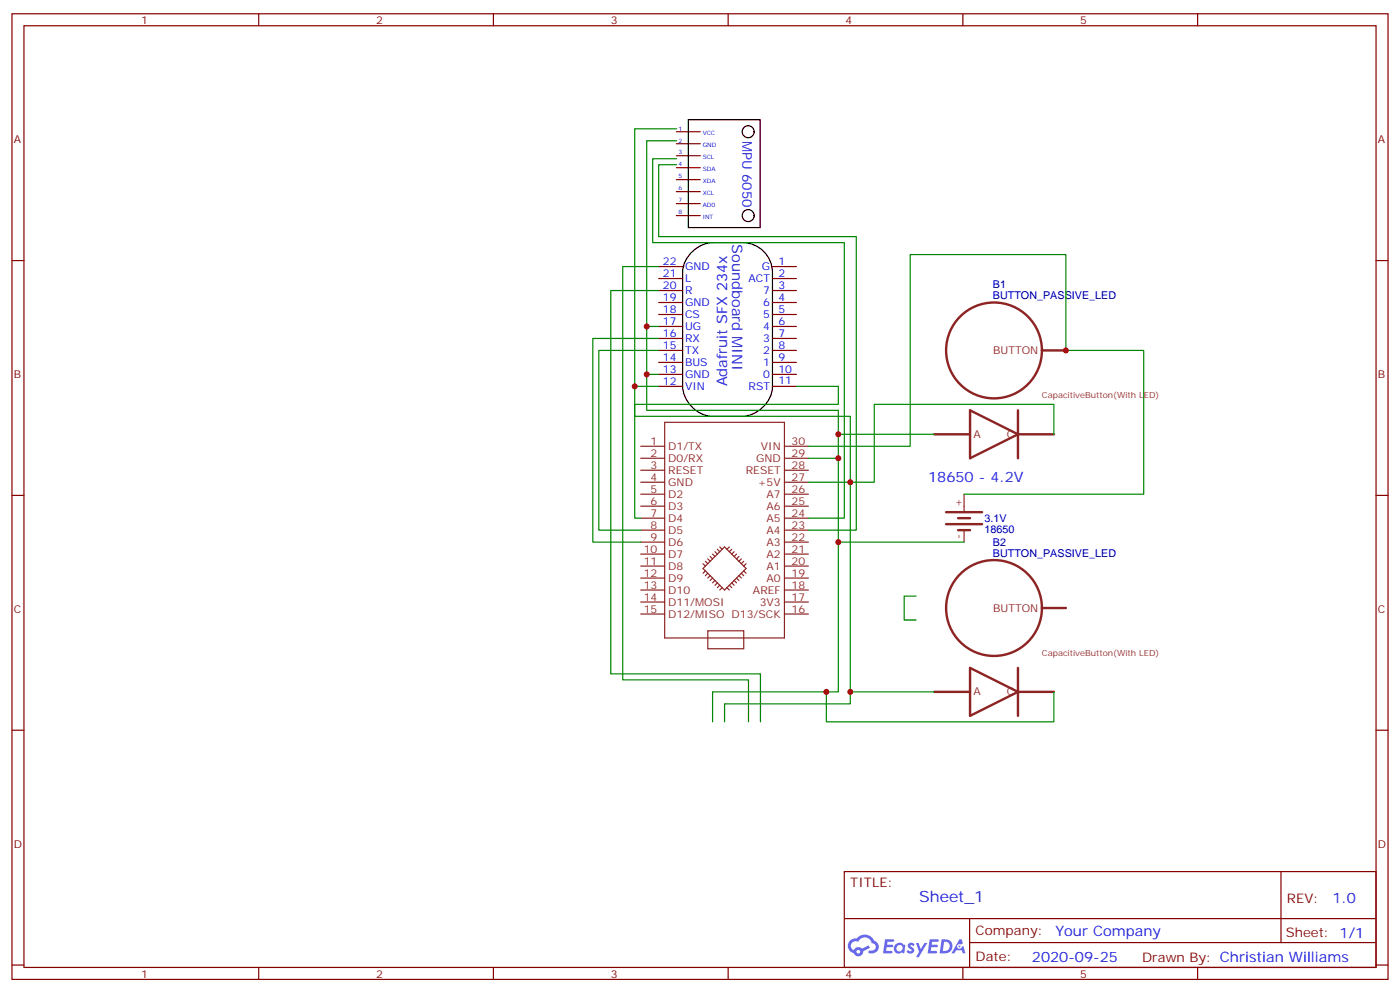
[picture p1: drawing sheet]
<svg xmlns="http://www.w3.org/2000/svg" width="412mm" height="292mm" viewBox="0 0 412 292" stroke-linecap="round" stroke-linejoin="round" font-family="sans-serif">
<g fill="none" stroke="#870000" stroke-width=".35">
<path d="M3.5 4.1h405.4v284.3h-405.4zM7.1 7.6h398.2v277.3h-398.2zM76.2 4.1v3.5M145.3 4.1v3.5M214.5 4.1v3.5M283.6 4.1v3.5M352.8 4.1v3.5M3.5 76.7h3.6M405.3 76.7h3.6M3.5 145.9h3.6M405.3 145.9h3.6M3.5 215h3.6"/>
<path d="M405.3 215h3.6M248.7 256.6h156.6v28.3h-156.6zM377.3 256.7v20.8M248.7 270.5h156.5M285.6 277.5h119.6M285.6 270.5v14.1M3.5 284.2h3.6M76.2 284.9v3.5M145.3 284.9v3.5M214.5 284.9v3.5M283.6 284.9v3.5M352.8 284.9v3.5"/>
<path d="M405.3 284.2h3.6"/>
</g>
<g fill="#5487ff">
<path d="M267.7 277.8a1.22 1.22 0 0 1 1.7 .3l-.4 .6a.47 .47 0 0 0-.3-.4 .47 .47 0 0 0-.5 .1l.1 .3a1.14 1.14 0 0 1 .8 1.7 1.14 1.14 0 0 1-1.9 0l-.2-.2 .5-.5 .7 .4a.29 .29 0 0 0 .3-.2 .29 .29 0 0 0-.2-.4 1.04 1.04 0 0 1-.6-1.7z"/>
<path d="M260.7 276.6h2.4l.3 .2-.2 .5h-1.8l-.1 .9h1.5l.3 .3-.3 .4h-1.6l-.2 1.1 1.7 .1 .2 .3-.2 .3h-2.6z"/>
<path d="M273.8 276.6h2.4l.3 .2-.1 .5h-1.8l-.2 .9h1.6l.3 .3-.4 .4h-1.6l-.1 1.1 1.7 .1 .2 .3-.2 .3h-2.6z"/>
<path d="M282.6 276.6h.7l.3 1.2-.6 .3a.69 .69 0 0 0-1 .3 .69 .69 0 0 0 .4 1 .69 .69 0 0 0 .9-.6l.5-.3 .6 2.2h-.8l-.2-.9h-1.8l-.5 .9h-.8z"/>
<path d="M269.8 277.7h.8l.6 1.8 1.1-1.8h.9l-2.6 4.1h-.8l.9-1.5z"/>
<path d="M277.4 276.6l-.6 4.1h1.3a2.11 2.11 0 0 0 2.5-2.1 2.11 2.11 0 0 0-2.5-2zM278.1 277.3a1.39 1.39 0 0 1 1.7 1.4 1.39 1.39 0 0 1-1.8 1.3h-.3z"/>
<path d="M263.7 278.2a1.54 1.54 0 0 0-.1 2.1 1.54 1.54 0 0 0 2.2 .2l.6 .2 .3-2.3-.2-.2-.4-.1a1.49 1.49 0 0 0-2.4 .1zM264 279.2a.94 .94 0 0 1 1.8 0 .94 .94 0 0 1-1.8 0z"/>
<path d="M250.4 276.9a2.18 2.18 0 0 0 1.1 3.8 1.44 1.44 0 0 0 1.6 .9 1.44 1.44 0 0 0 1.2-1.5l2-1-.5-.7-1.9 .9a1.47 1.47 0 0 0-2.4 .5 1.39 1.39 0 0 1-.7-2 1.39 1.39 0 0 1 2-.4 2.12 2.12 0 0 1 2.2-1.3 2.12 2.12 0 0 1 1.9 1.6 1.14 1.14 0 0 1 1.1 1.5 1.14 1.14 0 0 1-1.7 .7 .43 .43 0 0 0-.5 .3 .43 .43 0 0 0 .4 .5 1.98 1.98 0 0 0 2.5-1.2 1.98 1.98 0 0 0-1.2-2.5 3.1 3.1 0 0 0-5.3-.7l-.9 .1zM252.3 280.2a.55 .55 0 0 1 1.1 0 .55 .55 0 0 1-1.1 0z"/>
<circle cx="282.6" cy="278.7" r=".26"/>
</g>
<g fill="none" stroke="#000" stroke-width=".35">
<path d="M202.8 35.3h21.1v31.7h-21.1zM204 74a9.1 9.1 0 0 1 5.9-2.6h8.8a8.8 8.8 0 0 1 8.8 8.9v33.5a9.5 9.5 0 0 1-8.8 8.8h-8.8a9.5 9.5 0 0 1-8.8-8.8v-33.5a8.7 8.7 0 0 1 2.9-6.3z"/>
<circle cx="220.4" cy="38.8" r="1.76"/>
<circle cx="220.4" cy="63.5" r="1.76"/>
</g>
<g fill="none" stroke="#870000" stroke-width=".35">
<path d="M199.2 38.8h7.1M199.2 42.3h7.1M199.2 45.8h7.1M199.2 49.4h7.1M199.2 52.9h7.1M199.2 56.4h7.1M199.2 60h7.1M194 78.5h7.1M199.2 63.5h7.1M227.5 78.5h7.1M194 82h7.1M194 85.5h7.1"/>
<path d="M194 89.1h7.1M194 92.6h7.1M194 96.1h7.1M194 99.7h7.1M227.5 82h7.1M227.5 85.5h7.1M227.5 89.1h7.1M227.5 92.6h7.1M227.5 96.1h7.1M227.5 99.7h7.1M194 103.2h7.1M194 106.7h7.1"/>
<path d="M194 110.2h7.1M194 113.8h7.1M227.5 103.2h7.1M227.5 106.7h7.1M227.5 110.2h7.1M227.5 113.8h7.1"/>
</g>
<g fill="none" stroke="#8c2424" stroke-width=".35">
<path d="M306.9 103.2h7.1M188.7 138.5h7.1M188.7 134.9h7.1M188.7 131.4h7.1M195.8 124.4h35.3v63.5h-35.3zM231.1 138.5h7M231.1 134.9h7M231.1 131.4h7M275.2 127.9h10.6M285.8 120.8v14.1M299.9 127.9h10.5M188.7 159.6h7.1"/>
<path d="M188.7 156.1h7.1M188.7 152.6h7.1M188.7 149h7.1M188.7 145.5h7.1M188.7 142h7.1M231.1 159.6h7M231.1 156.1h7M231.1 152.6h7M231.1 149h7M231.1 145.5h7M231.1 142h7M284 145.5v5"/>
<path d="M284 156.1v3.5M188.7 177.3h7.1M188.7 173.7h7.1M188.7 170.2h7.1M188.7 166.7h7.1M188.7 163.2h7.1M207.1 166l.7 .7M207.8 168.1l-.7 .7M207.8 165.3l.7 .7M208.5 168.8l-.7 .7M208.5 164.6l.7 .7M209.2 169.5l-.7 .7"/>
<path d="M209.2 163.9l.7 .7M209.9 170.2l-.7 .7M209.9 163.2l.7 .7M210.6 170.9l-.7 .7M210.6 162.5l.7 .7M211.3 171.6l-.7 .7M211.3 161.7l.7 .8M212 172.3l-.7 .7M212 161l.7 .7M212.7 173l-.7 .7M213.4 161l6.4 6.4-6.4 6.3-6.3-6.3zM214.1 173l.7 .7"/>
<path d="M214.8 161l-.7 .7M214.8 172.3l.7 .7M215.5 161.7l-.7 .8M215.5 171.6l.8 .7M216.3 162.5l-.8 .7M216.3 170.9l.7 .7M217 163.2l-.7 .7M217 170.2l.7 .7M217.7 169.5l.7 .7M217.7 163.9l-.7 .7M218.4 164.6l-.7 .7M218.4 168.8l.7 .7"/>
<path d="M219.1 165.3l-.7 .7M219.1 168.1l.7 .7M219.8 166l-.7 .7M231.1 177.3h7M231.1 173.7h7M231.1 170.2h7M231.1 166.7h7M231.1 163.2h7M306.9 179h7.1M188.7 180.8h7.1M208.5 185.7h10.6v5.3h-10.6zM231.1 180.8h7"/>
<path d="M285.8 196.7v14.1M275.2 203.7h10.6M299.9 203.7h10.5"/>
</g>
<g fill="none" stroke="#008700" stroke-width=".35">
<path d="M199.3 37.9h-12.3v84.7h63.5v84.7h-37.1v5.2M199.3 41.5h-8.8v68.7h3.5M199.3 46.7h-7v24.7h56.4v81.2h-10.6M199.3 48.5h-5.3v21.2h58.2v86.4h-14.1M194 78.5h-10.6v121.7h37.1v12.3M190.5 96.1h3.5M194 85.5h-14.1v112.9h44.1v14.1M194 99.7h-19.4v59.9h14.1M187 113.8h7M190.5 110.2v10.6h56.4v14.1M194 103.2h-17.6v52.9h12.3M234.6 113.8h12.3v5.3h-59.9v33.5h1.7"/>
<path d="M238.1 134.9h8.8v68.8h-37v8.8M238.1 131.4h30v-56.4h45.9v28.2h22.9v42.3h-52.9M246.9 127.9h28.3M310.4 127.9v-8.8h-52.9v22.9h-19.4M246.9 159.6h37.1M269.9 175.5h-3.6v7.1h3.6M243.4 203.7v8.8h67v-8.8M250.5 203.7h24.7"/>
</g>
<g fill="none" stroke="#8c2424" stroke-width=".71">
<path d="M306.9 103.2h7.1M275.2 127.9h10.6M285.8 120.8l14.1 7.1-14.1 7zM299.9 120.8v14.1M299.9 127.9h10.5M278.7 150.8h10.6M278.7 154.3h10.6M282.2 152.6h3.6M282.2 156.1h3.6M306.9 179h7.1M285.8 196.7l14.1 7-14.1 7.1zM299.9 196.7v14.1"/>
<path d="M275.2 203.7h10.6M299.9 203.7h10.5"/>
<circle cx="292.8" cy="103.2" r="14.1"/>
<circle cx="292.8" cy="179" r="14.1"/>
</g>
<g fill="#c00">
<circle cx="250.5" cy="142" r=".88"/>
<circle cx="190.5" cy="96.1" r=".88"/>
<circle cx="246.9" cy="134.9" r=".88"/>
<circle cx="190.5" cy="110.2" r=".88"/>
<circle cx="187" cy="113.8" r=".88"/>
<circle cx="246.9" cy="159.6" r=".88"/>
<circle cx="250.5" cy="203.7" r=".88"/>
<circle cx="243.4" cy="203.7" r=".88"/>
<circle cx="246.9" cy="127.9" r=".88"/>
<circle cx="314" cy="103.2" r=".88"/>
</g>
<text font-size="4.6" fill="#00f" x="270.8" y="265.7">Sheet_1</text>
<g font-size="4.2" fill="#00f">
<text x="215.7" y="71.9" transform="rotate(90 215.7 71.9)">Soundboard MINI</text>
<text x="214.2" y="113.8" transform="rotate(-90 214.2 113.8)">Adafruit SFX 234x</text>
<text x="273.4" y="142">18650 - 4.2V</text>
<text x="392.5" y="265.9">1.0</text>
<text x="310.9" y="275.5">Your Company</text>
<text x="304" y="283.3">2020-09-25</text>
</g>
<text font-size="3.9" fill="#00f" x="218.7" y="41.5" transform="rotate(90 218.7 41.5)">MPU 6050</text>
<g font-size="3.9" fill="#800">
<text x="250.5" y="261.2">TITLE:</text>
<text x="379.1" y="265.9">REV:</text>
<text x="287.4" y="275.4">Company:</text>
<text x="378.7" y="276">Sheet: 1/1</text>
<text x="287.4" y="283.1">Date:</text>
<text x="336.4" y="283.2">Drawn By: Christian Williams</text>
</g>
<g font-size="3.2" fill="#800">
<text x="41.6" y="7.1">1</text>
<text x="110.8" y="7.1">2</text>
<text x="179.9" y="7.1">3</text>
<text x="249.1" y="7.1">4</text>
<text x="318.2" y="7.1">5</text>
<text x="4.1" y="42.2">A</text>
<text x="405.9" y="42.2">A</text>
<text x="4.1" y="111.3">B</text>
<text x="405.9" y="111.3">B</text>
<text x="4.1" y="180.4">C</text>
<text x="405.9" y="180.4">C</text>
<text x="4.1" y="249.6">D</text>
<text x="405.9" y="249.6">D</text>
<text x="41.6" y="287.9">1</text>
<text x="110.8" y="287.9">2</text>
<text x="179.9" y="287.9">3</text>
<text x="249.1" y="287.9">4</text>
<text x="318.2" y="287.9">5</text>
</g>
<g font-size="3.2" fill="#00f">
<text x="195.3" y="81.7">21</text>
<text x="195.3" y="78.1">22</text>
<text x="201.8" y="83.1">L</text>
<text x="201.8" y="79.6">GND</text>
<text x="220.5" y="83.1">ACT</text>
<text x="224.4" y="79.6">G</text>
<text x="229.3" y="78.1">1</text>
<text x="229.3" y="81.7">2</text>
<text x="195.3" y="88.7">19</text>
<text x="195.3" y="85.2">20</text>
<text x="201.8" y="86.6">R</text>
<text x="224.8" y="86.6">7</text>
<text x="229.3" y="85.2">3</text>
<text x="229.3" y="88.7">4</text>
<text x="195.3" y="95.8">17</text>
<text x="195.3" y="92.3">18</text>
<text x="201.8" y="93.7">CS</text>
<text x="201.8" y="90.1">GND</text>
<text x="224.8" y="90.1">6</text>
<text x="224.8" y="93.7">5</text>
<text x="229.3" y="92.3">5</text>
<text x="229.3" y="95.8">6</text>
<text x="195.3" y="99.3">16</text>
<text x="201.8" y="100.7">RX</text>
<text x="201.8" y="97.2">UG</text>
<text x="224.8" y="97.2">4</text>
<text x="224.8" y="100.7">3</text>
<text x="229.3" y="99.3">7</text>
<text x="195.3" y="106.4">14</text>
<text x="195.3" y="102.8">15</text>
<text x="201.8" y="107.8">BUS</text>
<text x="201.8" y="104.2">TX</text>
<text x="224.8" y="104.2">2</text>
<text x="224.8" y="107.8">1</text>
<text x="229.3" y="102.8">8</text>
<text x="229.3" y="106.4">9</text>
<text x="195.3" y="113.4">12</text>
<text x="195.3" y="109.9">13</text>
<text x="201.8" y="111.3">GND</text>
<text x="224.8" y="111.3">0</text>
<text x="229.3" y="109.9">10</text>
<text x="229.3" y="113.1">11</text>
<text x="201.8" y="114.8">VIN</text>
<text x="220.5" y="114.8">RST</text>
</g>
<g font-size="3.2" fill="#000080">
<text x="292.5" y="88">BUTTON_PASSIVE_LED</text>
<text x="292.5" y="84.8">B1</text>
<text x="290" y="153.8">3.1V</text>
<text x="290" y="157.1">18650</text>
<text x="292.5" y="160.7">B2</text>
<text x="292.5" y="163.9">BUTTON_PASSIVE_LED</text>
</g>
<g font-size="3.2" fill="#8d2323">
<text x="292.6" y="104.2">BUTTON</text>
<text x="191.7" y="131.1">1</text>
<text x="233.2" y="131.1">30</text>
<text x="286.8" y="128.9">A</text>
<text x="296.6" y="128.9">C</text>
<text x="191.7" y="134.6">2</text>
<text x="196.8" y="132.5">D1/TX</text>
<text x="196.8" y="136">D0/RX</text>
<text x="222.7" y="136">GND</text>
<text x="224.1" y="132.5">VIN</text>
<text x="233.2" y="134.6">29</text>
<text x="191.7" y="138.1">3</text>
<text x="191.7" y="141.6">4</text>
<text x="196.8" y="139.5">RESET</text>
<text x="196.8" y="143.1">GND</text>
<text x="219.7" y="139.5">RESET</text>
<text x="223.2" y="143.1">+5V</text>
<text x="233.2" y="141.6">27</text>
<text x="233.2" y="138.1">28</text>
<text x="191.7" y="145.2">5</text>
<text x="191.7" y="148.7">6</text>
<text x="196.8" y="146.6">D2</text>
<text x="225.8" y="146.6">A7</text>
<text x="233.2" y="148.7">25</text>
<text x="233.2" y="145.2">26</text>
<text x="283.3" y="149.2" transform="rotate(-90 283.3 149.2)">+</text>
<text x="191.7" y="152.2">7</text>
<text x="191.7" y="155.8">8</text>
<text x="196.8" y="150.1">D3</text>
<text x="196.8" y="153.6">D4</text>
<text x="225.8" y="153.6">A5</text>
<text x="225.8" y="150.1">A6</text>
<text x="233.2" y="155.8">23</text>
<text x="233.2" y="152.2">24</text>
<text x="191.7" y="159.3">9</text>
<text x="196.8" y="157.2">D5</text>
<text x="196.8" y="160.7">D6</text>
<text x="225.8" y="160.7">A3</text>
<text x="225.8" y="157.2">A4</text>
<text x="233.2" y="159.3">22</text>
<text x="283.3" y="158.6" transform="rotate(-90 283.3 158.6)">-</text>
<text x="189.6" y="162.8">10</text>
<text x="189.6" y="166.3">11</text>
<text x="196.8" y="164.2">D7</text>
<text x="196.8" y="167.7">D8</text>
<text x="225.8" y="167.7">A1</text>
<text x="225.8" y="164.2">A2</text>
<text x="233.2" y="166.3">20</text>
<text x="233.2" y="162.8">21</text>
<text x="189.6" y="169.9">12</text>
<text x="189.6" y="173.4">13</text>
<text x="196.8" y="171.3">D9</text>
<text x="225.8" y="171.3">A0</text>
<text x="233.2" y="173.4">18</text>
<text x="233.2" y="169.9">19</text>
<text x="189.6" y="176.9">14</text>
<text x="196.8" y="174.8">D10</text>
<text x="196.8" y="178.3">D11/MOSI</text>
<text x="221.8" y="174.8">AREF</text>
<text x="223.8" y="178.3">3V3</text>
<text x="233.2" y="176.9">17</text>
<text x="189.6" y="180.4">15</text>
<text x="196.8" y="181.9">D12/MISO D13/SCK</text>
<text x="233.2" y="180.4">16</text>
<text x="292.6" y="180.1">BUTTON</text>
<text x="286.8" y="204.8">A</text>
<text x="296.6" y="204.8">C</text>
</g>
<g font-size="2.5" fill="#8d2323">
<text x="306.9" y="117.3">CapacitiveButton(With LED)</text>
<text x="306.9" y="193.1">CapacitiveButton(With LED)</text>
</g>
<g font-size="1.8" fill="#00f">
<text x="199.9" y="38.4">1</text>
<text x="199.9" y="42">2</text>
<text x="207" y="39.8">VCC</text>
<text x="199.9" y="45.5">3</text>
<text x="207" y="43.4">GND</text>
<text x="207" y="46.9">SCL</text>
<text x="199.9" y="49">4</text>
<text x="199.9" y="52.5">5</text>
<text x="207" y="50.4">SDA</text>
<text x="207" y="54">XDA</text>
<text x="199.9" y="56.1">6</text>
<text x="199.9" y="59.6">7</text>
<text x="207" y="57.5">XCL</text>
<text x="199.9" y="63.1">8</text>
<text x="207" y="61">AD0</text>
<text x="207" y="64.5">INT</text>
</g>
</svg>
